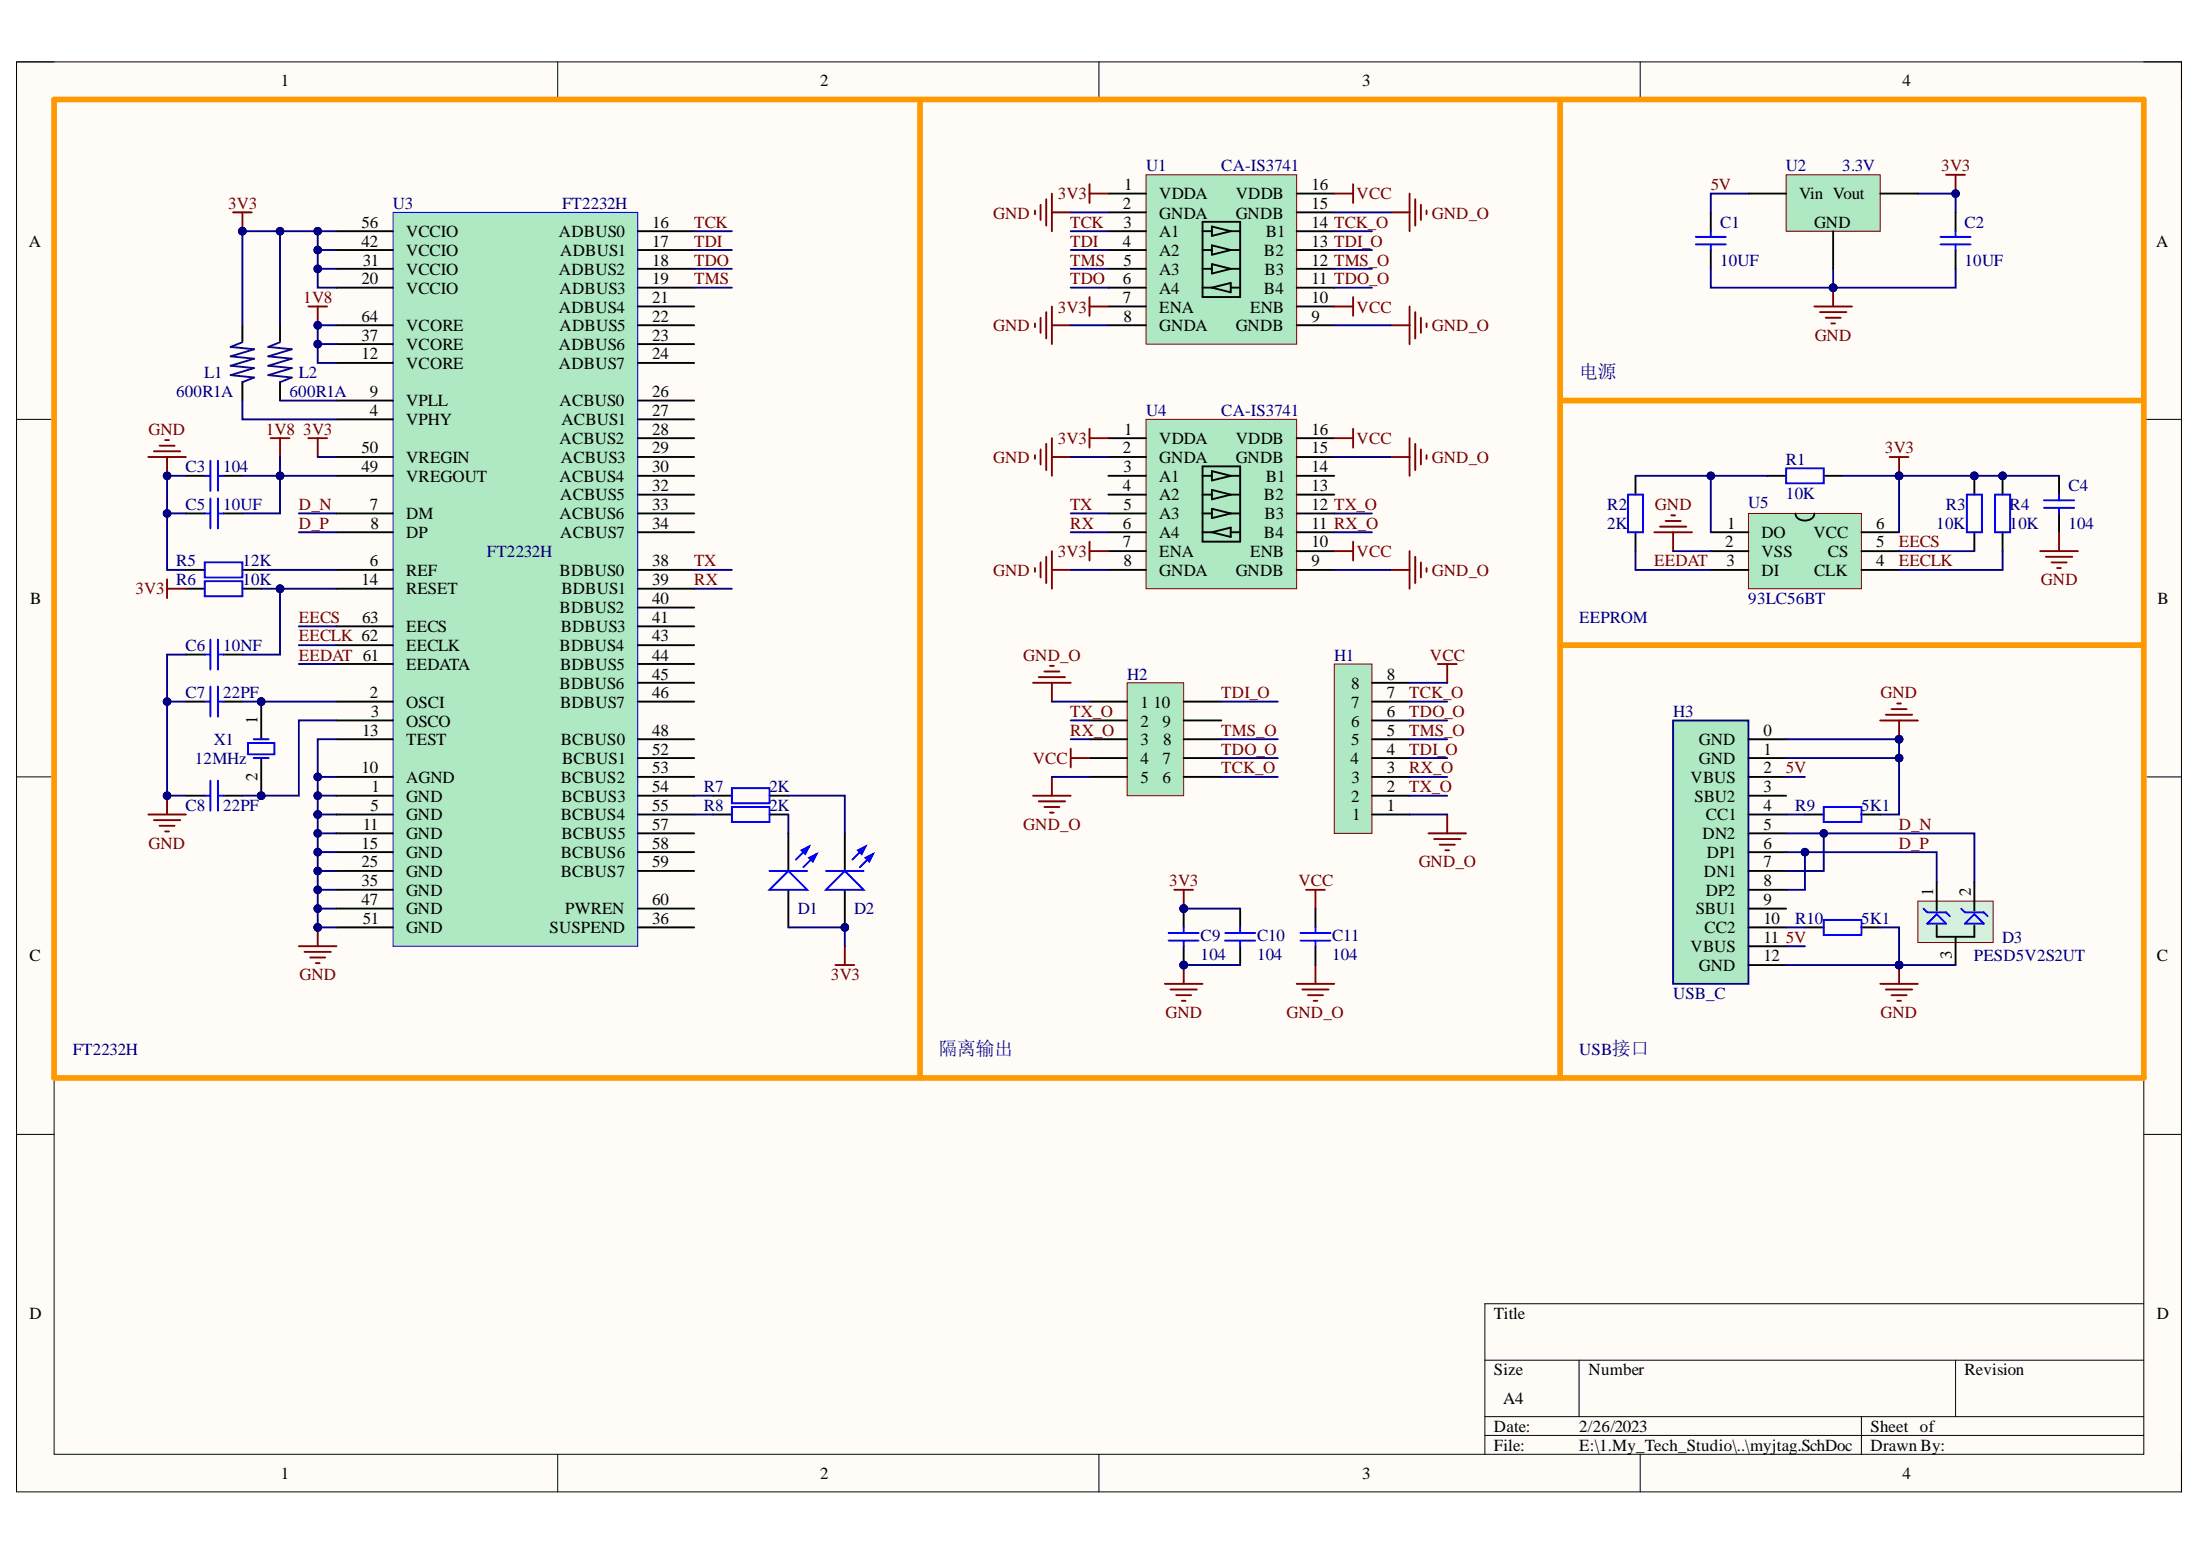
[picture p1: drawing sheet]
# Altium project myjtag.PrjPCB
1 sheet, 35 parts. Net scope: global (net labels, ports and power ports of the same name join across sheets).
Board file: myjtag.PcbDoc

## Sheet myjtag.SchDoc
size A4

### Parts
C1  10UF  [0603_C]
C2  10UF  [0603_C]
C3  104  [0603_C]
C4  104  [0603_C]
C5  10UF  [0603_C]
C6  10NF  [0603_C]
C7  22PF  [0603_C]
C8  22PF  [0603_C]
C9  104  [0603_C]
C10  104  [0603_C]
C11  104  [0603_C]
D1  0603_LED  [0603_LED]  (value not drawn)
D2  0603_LED  [0603_LED]  (value not drawn)
D3  ESD5302  [SOT23]
H1  SH1.25mm_8P  [SH1.25MM_8P]  (value not drawn)
H2  Header_2.54_5P_2  [HDR2_5P]  (value not drawn)
H3  USB_C  [USB_C_16PIN_SMT]
L1  600R1A  [0603_R]
L2  600R1A  [0603_R]
R1  10K  [0603_R]
R2  2K  [0603_R]
R3  10K  [0603_R]
R4  10K  [0603_R]
R5  12K  [0603_R]
R6  10K  [0603_R]
R7  2K  [0603_R]
R8  2K  [0603_R]
R9  5K1  [0603_R]
R10  5K1  [0603_R]
U1  CA-IS3741  [SOIC16N]
U2  3.3V  [SOT23]
U3  FT2232H  [LQFP64]
U4  CA-IS3741  [SOIC16N]
U5  93LC56BT  [SOT_23_6]
X1  12MHz  [XTAL_5032]

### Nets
1V8: C3.2 C5.2 U3.12(VCORE) U3.37(VCORE) U3.49(VREGOUT) U3.64(VCORE)
3V3: C2.2 C4.1 C9.2 C10.2 D1.A D2.A L1.2 L2.2 R1.1 R3.1 R4.1 R6.2 U1.1(VDDA) U1.7(ENA) U2.2(Vout) U3.20(VCCIO) U3.31(VCCIO) U3.42(VCCIO) U3.50(VREGIN) U3.56(VCCIO) U4.1(VDDA) U4.7(ENA) U5.6(VCC)
GND: C1.1 C2.1 C3.1 C4.2 C5.1 C6.1 C7.1 C8.1 C9.1 C10.1 D3.3 H3.0(GND) H3.1(GND) H3.12(GND) R5.2 R9.1 R10.1 U1.2(GNDA) U1.8(GNDA) U2.1(GND) U3.1(GND) U3.5(GND) U3.10(AGND) U3.11(GND) U3.13(TEST) U3.15(GND) U3.25(GND) U3.35(GND) U3.47(GND) U3.51(GND) U4.2(GNDA) U4.8(GNDA) U5.2(VSS)
GND_O: C11.1 H1.1 H2.1 H2.5 U1.9(GNDB) U1.15(GNDB) U4.9(GNDB) U4.15(GNDB)
VCC: C11.2 H1.8 H2.4 U1.10(ENB) U1.16(VDDB) U4.10(ENB) U4.16(VDDB)
5V: C1.2 H3.2(VBUS) H3.11(VBUS) U2.3(Vin)
D_N: D3.2 H3.5(DN2) H3.7(DN1) U3.7(DM)
D_P: D3.1 H3.6(DP1) H3.8(DP2) U3.8(DP)
EECLK: R4.2 U3.62(EECLK) U5.4(CLK)
EECS: R3.2 U3.63(EECS) U5.5(CS)
EEDAT: R2.2 U3.61(EEDATA) U5.3(DI)
RX: U3.39(BDBUS1) U4.6(A4)
RX_O: H1.3 H2.3 U4.11(B4)
TCK: U1.3(A1) U3.16(ADBUS0)
TCK_O: H1.7 H2.6 U1.14(B1)
TDI: U1.4(A2) U3.17(ADBUS1)
TDI_O: H1.4 H2.10 U1.13(B2)
TDO: U1.6(A4) U3.18(ADBUS2)
TDO_O: H1.6 H2.7 U1.11(B4)
TMS: U1.5(A3) U3.19(ADBUS3)
TMS_O: H1.5 H2.8 U1.12(B3)
TX: U3.38(BDBUS0) U4.5(A3)
TX_O: H1.2 H2.2 U4.12(B3)
NetC6_2: C6.2 R6.1 U3.14(RESET)
NetC7_2: C7.2 U3.2(OSCI) X1.1(OSC1)
NetC8_2: C8.2 U3.3(OSCO) X1.2(OSC2)
NetD1_K: D1.K R8.1
NetD2_K: D2.K R7.1
NetH3_4: H3.4(CC1) R9.2
NetH3_10: H3.10(CC2) R10.2
NetL1_1: L1.1 U3.4(VPHY)
NetL2_1: L2.1 U3.9(VPLL)
NetR1_2: R1.2 R2.1 U5.1(DO)
NetR5_1: R5.1 U3.6(REF)
NetR7_2: R7.2 U3.54(BCBUS3)
NetR8_2: R8.2 U3.55(BCBUS4)

Not connected (* = marked no-connect by the designer): H2 9; H3 3(SBU2) 9(SBU1); U3 21(ADBUS4) 22(ADBUS5) 23(ADBUS6) 24(ADBUS7) 26(ACBUS0) 27(ACBUS1) 28(ACBUS2) 29(ACBUS3) 30(ACBUS4) 32(ACBUS5) 33(ACBUS6) 34(ACBUS7) 36(SUSPEND) 40(BDBUS2) 41(BDBUS3) 43(BDBUS4) 44(BDBUS5) 45(BDBUS6) 46(BDBUS7) 48(BCBUS0) 52(BCBUS1) 53(BCBUS2) 57(BCBUS5) 58(BCBUS6) 59(BCBUS7) 60(PWREN); U4 3(A1) 4(A2) 13(B2) 14(B1)

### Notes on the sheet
- 电源
- EEPROM
- FT2232H
- 隔离输出
- USB接口
